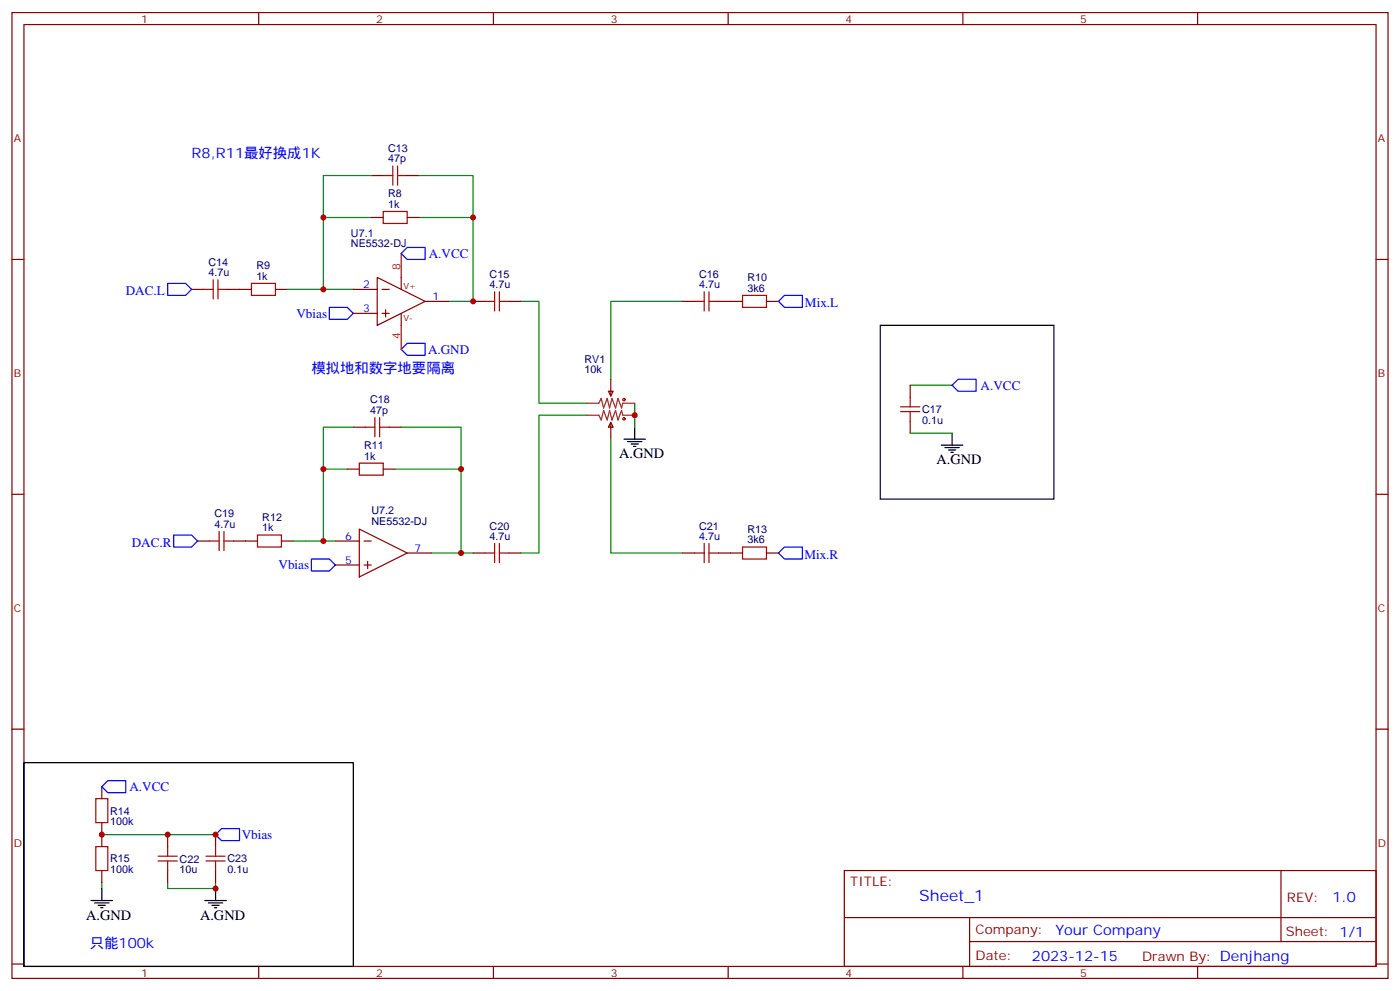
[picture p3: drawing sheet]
<svg xmlns="http://www.w3.org/2000/svg" width="412mm" height="292mm" viewBox="0 0 412 292" stroke-linecap="round" stroke-linejoin="round" font-family="sans-serif">
<g fill="none" stroke="#870000" stroke-width=".35">
<path d="M3.5 3.7h405.4v284.3h-405.4zM7.1 7.2h398.2v277.3h-398.2zM76.2 3.7v3.5M145.3 3.7v3.5M214.5 3.7v3.5M283.6 3.7v3.5M352.8 3.7v3.5M109.4 51.7h3.5M119.9 51.7h3.6M3.5 76.4h3.6M109.4 64h3.5M119.9 64h3.6"/>
<path d="M405.3 76.4h3.6M56.4 85.2h3.6M67 85.2h7.1M81.1 85.2h3.6M104.1 85.2h7M104.1 92.3h7M111.1 81.7l14.1 7-14.1 7.1zM112.5 85.2h2.2M112.5 92.3h2.2M113.6 91.2v2.1M118.2 81.7v3.5M118.2 92.3v3.5"/>
<path d="M125.2 88.7h7.1M139.3 88.7h3.6M149.9 88.7h3.6M201.1 88.7h3.5M211.7 88.7h7M225.8 88.7h3.5M179.2 115.2h1.4l-.7 1.4zM179.9 111.7v4.9M268.1 113.4v3.5M102.3 138.1h3.5M104.1 125.8h3.5M112.9 138.1h3.5"/>
<path d="M114.7 125.8h3.5M179.9 124.4l.7 1.4h-1.4zM179.9 124.4v4.9M268.1 124v3.5M3.5 145.5h3.6M58.2 159.3h3.5M68.8 159.3h7M82.9 159.3h3.5M98.8 159.3h7M105.8 155.8l14.1 7-14.1 7.1zM107.2 159.3h2.2M405.3 145.5h3.6"/>
<path d="M98.8 166.3h7M107.2 166.3h2.2M108.3 165.3v2.1M119.9 162.8h7.1M139.3 162.8h3.6M149.9 162.8h3.6M201.1 162.8h3.5M211.7 162.8h7M225.8 162.8h3.5M3.5 214.7h3.6M405.3 214.7h3.6M30 231.6v3.5"/>
<path d="M30 242.2v7M30 256.3v3.5M49.4 245.7v3.5M49.4 256.3v3.5M63.5 245.7v3.5M63.5 256.3v3.5M248.7 256.3h156.6v28.2h-156.6zM377.3 256.3v20.9M248.7 270.1h156.5M285.6 277.2h119.6M285.6 270.1v14.2M3.5 283.8h3.6"/>
<path d="M76.2 284.5v3.5M145.3 284.5v3.5M214.5 284.5v3.5M283.6 284.5v3.5M352.8 284.5v3.5M405.3 283.8h3.6"/>
</g>
<g fill="none" stroke="#008700" stroke-width=".35">
<path d="M109.4 51.7h-14.2v12.3M123.5 51.7h15.8v12.3M109.4 64h-14.2v21.2M123.5 64h15.8v24.7h-7M84.7 85.2h19.4M153.5 88.7h5.2v30h14.2M201.1 88.7h-21.2v23M187 118.7v7.1M268.1 113.4h12.4M102.3 138.1h-7.1v21.2M104.1 125.8h-8.9v12.3M116.4 138.1h19.4v24.7h-8.8"/>
<path d="M118.2 125.8h17.6v12.3M172.9 122.2h-14.2v40.6h-5.2M179.9 129.3v33.5h21.2M268.1 127.5h12.4M86.4 159.3h12.4M135.8 162.8h3.5M30 245.7h33.5M30 259.8v1.8M49.4 259.8v1.8h14.1v-1.8"/>
</g>
<g fill="none" stroke="#000" stroke-width=".35">
<path d="M259.3 95.8h51.1v51.1h-51.1zM183.8 129.3h6.3M184.9 130h4.2M185.9 130.7h2.1M186.6 131.4h.7M187 125.8v3.5M277.3 131.1h6.3M278.3 131.8h4.3M279.4 132.5h2.1M280.1 133.2h.7M280.5 127.5v3.6M7.1 224.5h97v60h-97z"/>
<path d="M26.8 265.1h6.4M27.9 265.8h4.2M28.9 266.5h2.1M29.6 267.2h.7M30 261.6v3.5M60.3 265.1h6.4M61.4 265.8h4.2M62.4 266.5h2.2M63.1 267.2h.8M63.5 261.6v3.5"/>
</g>
<g fill="none" stroke="#a10000" stroke-width=".35">
<path d="M112.9 51.7h2.8M115.7 48.9v5.6M117.1 51.7h2.8M117.1 48.9v5.6M112.9 62.3h7v3.5h-7zM60 85.2h2.8M62.8 82.4v5.6M64.2 85.2h2.8M64.2 82.4v5.6M74.1 83.4h7v3.6h-7zM142.9 88.7h2.8M145.7 85.9v5.6"/>
<path d="M147.1 88.7h2.8M147.1 85.9v5.6M204.6 88.7h2.8M207.4 85.9v5.6M208.8 85.9v5.6M208.8 88.7h2.9M218.7 87h7.1v3.5h-7.1zM265.3 119.8h5.6M268.1 116.9v2.9M105.8 136.3h7.1v3.6h-7.1zM107.6 125.8h2.8M110.4 122.9v5.7"/>
<path d="M111.8 125.8h2.9M111.8 122.9v5.7M265.3 121.2h5.6M268.1 121.2v2.8M61.7 159.3h2.9M64.6 156.5v5.6M66 159.3h2.8M66 156.5v5.6M75.8 157.5h7.1v3.5h-7.1zM145.7 160v5.6M147.1 160v5.6M207.4 160v5.6"/>
<path d="M208.8 160v5.6M142.9 162.8h2.8M147.1 162.8h2.8M204.6 162.8h2.8M208.8 162.8h2.9M218.7 161h7.1v3.6h-7.1zM28.2 235.1h3.5v7.1h-3.5zM28.2 249.2h3.5v7.1h-3.5zM46.6 253.5h5.6M46.6 252.1h5.6M49.4 249.2v2.9M49.4 253.5v2.8"/>
<path d="M60.7 253.5h5.6M60.7 252.1h5.6M63.5 249.2v2.9M63.5 253.5v2.8"/>
<circle cx="183.8" cy="117.7" r=".35"/>
<circle cx="183.8" cy="123.3" r=".35"/>
</g>
<path d="M119.9 72.8h5.3v3.6h-5.3l-1.7-1.8zM49.4 83.4h5.3l1.7 1.8-1.7 1.8h-5.3zM97 90.5h5.3l1.8 1.8-1.8 1.7h-5.3zM231.1 87h5.3v3.5h-5.3l-1.8-1.8zM118.2 102.8l1.7-1.7h5.3v3.5h-5.3zM282.2 111.7h5.3v3.5h-5.3l-1.7-1.8zM51.2 157.5h5.2l1.8 1.8-1.8 1.7h-5.2zM91.7 164.6h5.3l1.8 1.7-1.8 1.8h-5.3zM231.1 161h5.3v3.6h-5.3l-1.8-1.8zM31.7 229.8h5.3v3.6h-5.3l-1.7-1.8zM63.5 245.7l1.8-1.8h5.3v3.6h-5.3z" fill="none" stroke="#00f" stroke-width=".35"/>
<path d="M172.9 118.7h3.5l.7-1.4 .7 2.8 1.1-2.8 .7 2.8 .7-2.8 1 2.8 .7-2.8 1.1 2.8 .3-1.4h3.6M172.9 122.2h3.5l.7 1.4 .7-2.8 1.1 2.8 .7-2.8 .7 2.8 1-2.8 .7 2.8 1.1-2.8 .3 1.4h3.6" fill="none" stroke="#8c2424" stroke-width=".35"/>
<path d="M118.2 74.6v7.1M118.2 95.8v7" fill="none" stroke="#f00" stroke-width=".35"/>
<g fill="#c00">
<circle cx="63.5" cy="245.7" r=".88"/>
<circle cx="63.5" cy="261.6" r=".88"/>
<circle cx="30" cy="245.7" r=".88"/>
<circle cx="187" cy="122.2" r=".88"/>
<circle cx="135.8" cy="162.8" r=".88"/>
<circle cx="139.3" cy="88.7" r=".88"/>
<circle cx="95.3" cy="85.2" r=".88"/>
<circle cx="95.3" cy="64" r=".88"/>
<circle cx="139.3" cy="64" r=".88"/>
<circle cx="95.3" cy="159.3" r=".88"/>
<circle cx="95.3" cy="138.1" r=".88"/>
<circle cx="135.8" cy="138.1" r=".88"/>
<circle cx="49.4" cy="245.7" r=".88"/>
</g>
<text font-size="4.6" fill="#00f" x="270.8" y="265.3">Sheet_1</text>
<g font-size="4.2" fill="#00f">
<text x="56.4" y="46.4">R8,R11最好换成1K</text>
<text x="91.7" y="109.9">模拟地和数字地要隔离</text>
<text x="392.5" y="265.6">1.0</text>
<text x="310.9" y="275.1">Your Company</text>
<text x="26.5" y="279.2">只能100k</text>
<text x="304" y="282.9">2023-12-15</text>
</g>
<g font-size="4.2">
<text x="182.4" y="134.9">A.GND</text>
<text x="275.9" y="136.7">A.GND</text>
<text x="25.4" y="270.8">A.GND</text>
<text x="58.9" y="270.8">A.GND</text>
</g>
<g font-size="3.9" fill="#00f">
<text x="126.3" y="75.9">A.VCC</text>
<text x="37" y="87">DAC.L</text>
<text x="87.3" y="93.5">Vbias</text>
<text x="237.1" y="90.5">Mix.L</text>
<text x="126.1" y="104.1">A.GND</text>
<text x="288.9" y="114.7">A.VCC</text>
<text x="38.8" y="161">DAC.R</text>
<text x="82" y="167.6">Vbias</text>
<text x="236.9" y="164.6">Mix.R</text>
<text x="38.1" y="232.9">A.VCC</text>
<text x="71.2" y="247">Vbias</text>
</g>
<g font-size="3.9" fill="#800">
<text x="250.5" y="260.9">TITLE:</text>
<text x="379.1" y="265.6">REV:</text>
<text x="287.4" y="275.1">Company:</text>
<text x="378.7" y="275.7">Sheet: 1/1</text>
<text x="287.4" y="282.8">Date:</text>
<text x="336.4" y="282.8">Drawn By: Denjhang</text>
</g>
<g font-size="3.2" fill="#800">
<text x="41.6" y="6.7">1</text>
<text x="110.8" y="6.7">2</text>
<text x="179.9" y="6.7">3</text>
<text x="249.1" y="6.7">4</text>
<text x="318.2" y="6.7">5</text>
<text x="4.1" y="41.8">A</text>
<text x="405.9" y="41.8">A</text>
<text x="4.1" y="110.9">B</text>
<text x="405.9" y="110.9">B</text>
<text x="4.1" y="180.1">C</text>
<text x="405.9" y="180.1">C</text>
<text x="4.1" y="249.2">D</text>
<text x="405.9" y="249.2">D</text>
<text x="41.6" y="287.5">1</text>
<text x="110.8" y="287.5">2</text>
<text x="179.9" y="287.5">3</text>
<text x="249.1" y="287.5">4</text>
<text x="318.2" y="287.5">5</text>
</g>
<g font-size="3.2" fill="#000080">
<text x="114.3" y="47.8">47p</text>
<text x="114.3" y="44.6">C13</text>
<text x="114.3" y="58">R8</text>
<text x="114.3" y="61.2">1k</text>
<text x="103.4" y="69.7">U7.1</text>
<text x="103.4" y="72.8">NE5532-DJ</text>
<text x="61.4" y="81.3">4.7u</text>
<text x="61.4" y="78.2">C14</text>
<text x="75.5" y="82.4">1k</text>
<text x="75.5" y="79.2">R9</text>
<text x="144.2" y="81.8">C15</text>
<text x="206" y="81.8">C16</text>
<text x="220.1" y="82.7">R10</text>
<text x="144.2" y="84.8">4.7u</text>
<text x="206" y="84.8">4.7u</text>
<text x="220.1" y="85.9">3k6</text>
<text x="172.2" y="106.8">RV1</text>
<text x="172.2" y="109.9">10k</text>
<text x="109" y="118.7">C18</text>
<text x="109" y="121.9">47p</text>
<text x="271.6" y="124.8">0.1u</text>
<text x="271.6" y="121.6">C17</text>
<text x="107.3" y="135.3">1k</text>
<text x="107.3" y="132.1">R11</text>
<text x="63.2" y="155.4">4.7u</text>
<text x="63.2" y="152.3">C19</text>
<text x="77.3" y="153.3">R12</text>
<text x="109.4" y="154.6">NE5532-DJ</text>
<text x="109.4" y="151.4">U7.2</text>
<text x="144.2" y="155.9">C20</text>
<text x="206" y="155.9">C21</text>
<text x="77.3" y="156.5">1k</text>
<text x="144.2" y="158.9">4.7u</text>
<text x="206" y="158.9">4.7u</text>
<text x="220.1" y="160">3k6</text>
<text x="220.1" y="156.8">R13</text>
<text x="32.5" y="239.8">R14</text>
<text x="32.5" y="243">100k</text>
<text x="32.5" y="257.1">100k</text>
<text x="32.5" y="253.9">R15</text>
<text x="52.9" y="257.1">10u</text>
<text x="52.9" y="253.9">C22</text>
<text x="67" y="257.1">0.1u</text>
<text x="67" y="253.9">C23</text>
</g>
<g font-size="3.2" fill="#f00">
<text x="117.8" y="79.6" transform="rotate(-90 117.8 79.6)">8</text>
<text x="117.8" y="99.9" transform="rotate(-90 117.8 99.9)">4</text>
</g>
<g font-size="3.2" fill="#00f">
<text x="107" y="84.8">2</text>
<text x="127.4" y="88.4">1</text>
<text x="107" y="91.9">3</text>
<text x="101.7" y="158.9">6</text>
<text x="101.7" y="166">5</text>
<text x="122.1" y="162.5">7</text>
</g>
<g font-size="2.5" fill="#800">
<text x="118.9" y="85.2">V+</text>
<text x="118.9" y="94.4">V-</text>
</g>
</svg>
